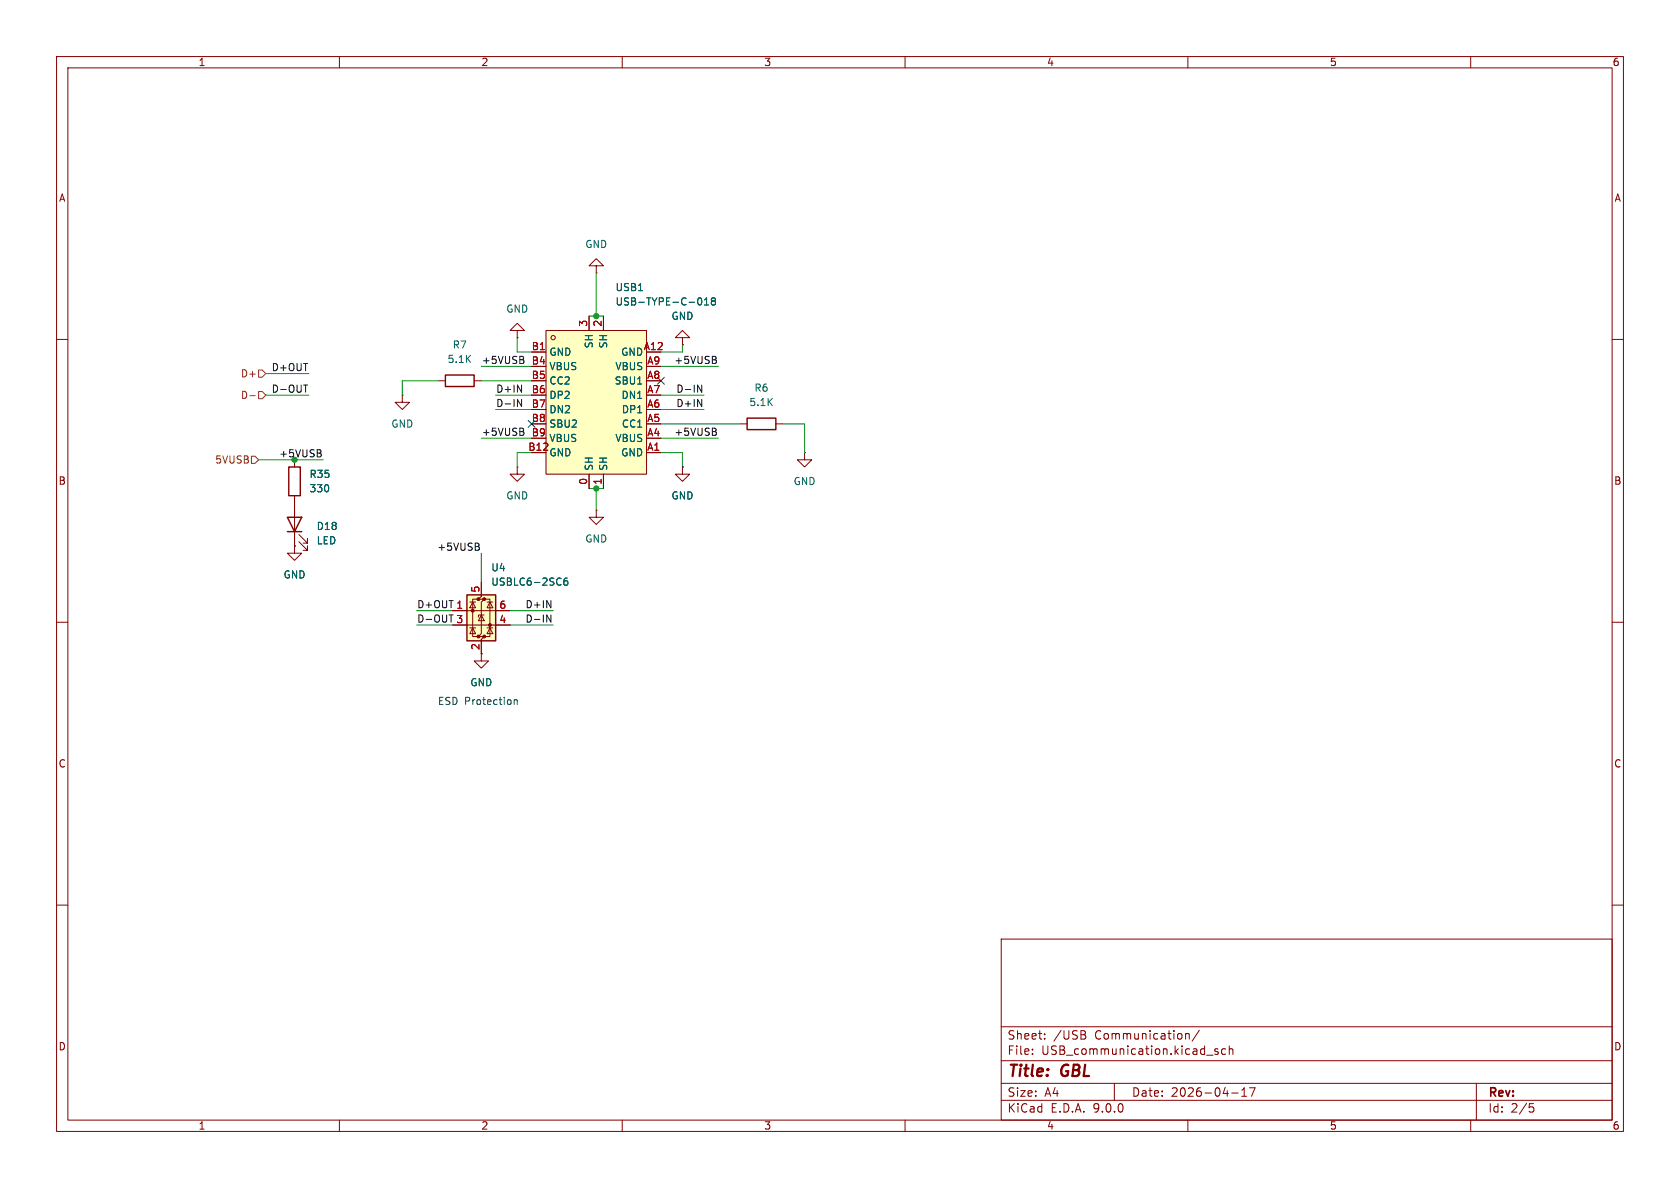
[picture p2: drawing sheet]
(kicad_sch
 (version 20250114)
 (generator "eeschema")
 (generator_version "9.0")
 (paper "A4")
 (title_block
  (title "GBL")
  (date "2026-04-17"))
 (lib_symbols
  (symbol "Device:LED"
   (pin_numbers (hide yes))
   (pin_names
    (offset 1.016) (hide yes)) (exclude_from_sim no) (in_bom yes) (on_board yes)
   (property "Reference" "D" (at 0 2.54 0) (effects (font (size 1.27 1.27))))
   (property "Value" "LED" (at 0 -2.54 0) (effects (font (size 1.27 1.27))))
   (property "Footprint" "" (at 0 0 0) (effects (font (size 1.27 1.27)) (hide yes)))
   (property "Datasheet" "~" (at 0 0 0) (effects (font (size 1.27 1.27)) (hide yes)))
   (property "Description" "Light emitting diode" (at 0 0 0) (effects (font (size 1.27 1.27)) (hide yes)))
   (property "Sim.Pins" "1=K 2=A" (at 0 0 0) (effects (font (size 1.27 1.27)) (hide yes)))
   (symbol "LED_0_1"
    (polyline (pts (xy -3.048 -0.762) (xy -4.572 -2.286) (xy -3.81 -2.286) (xy -4.572 -2.286) (xy -4.572 -1.524)) (stroke (width 0) (type default)) (fill (type none)))
    (polyline (pts (xy -1.778 -0.762) (xy -3.302 -2.286) (xy -2.54 -2.286) (xy -3.302 -2.286) (xy -3.302 -1.524)) (stroke (width 0) (type default)) (fill (type none)))
    (polyline (pts (xy -1.27 0) (xy 1.27 0)) (stroke (width 0) (type default)) (fill (type none)))
    (polyline (pts (xy -1.27 -1.27) (xy -1.27 1.27)) (stroke (width 0.254) (type default)) (fill (type none)))
    (polyline (pts (xy 1.27 -1.27) (xy 1.27 1.27) (xy -1.27 0) (xy 1.27 -1.27)) (stroke (width 0.254) (type default)) (fill (type none))))
   (symbol "LED_1_1"
    (pin passive line (at -3.81 0 0) (length 2.54) (name "K" (effects (font (size 1.27 1.27)))) (number "1" (effects (font (size 1.27 1.27)))))
    (pin passive line (at 3.81 0 180) (length 2.54) (name "A" (effects (font (size 1.27 1.27)))) (number "2" (effects (font (size 1.27 1.27))))))
   (embedded_fonts no))
  (symbol "Device:R"
   (pin_numbers (hide yes))
   (pin_names
    (offset 0)) (exclude_from_sim no) (in_bom yes) (on_board yes)
   (property "Reference" "R" (at 2.032 0 90) (effects (font (size 1.27 1.27))))
   (property "Value" "R" (at 0 0 90) (effects (font (size 1.27 1.27))))
   (property "Footprint" "" (at -1.778 0 90) (effects (font (size 1.27 1.27)) (hide yes)))
   (property "Datasheet" "~" (at 0 0 0) (effects (font (size 1.27 1.27)) (hide yes)))
   (property "Description" "Resistor" (at 0 0 0) (effects (font (size 1.27 1.27)) (hide yes)))
   (symbol "R_0_1"
    (rectangle (start -1.016 -2.54) (end 1.016 2.54) (stroke (width 0.254) (type default)) (fill (type none))))
   (symbol "R_1_1"
    (pin passive line (at 0 3.81 270) (length 1.27) (name "~" (effects (font (size 1.27 1.27)))) (number "1" (effects (font (size 1.27 1.27)))))
    (pin passive line (at 0 -3.81 90) (length 1.27) (name "~" (effects (font (size 1.27 1.27)))) (number "2" (effects (font (size 1.27 1.27))))))
   (embedded_fonts no))
  (symbol "Power_Protection:USBLC6-2SC6"
   (pin_names (hide yes)) (exclude_from_sim no) (in_bom yes) (on_board yes)
   (property "Reference" "U" (at 0.635 5.715 0) (effects (font (size 1.27 1.27)) (justify left)))
   (property "Value" "USBLC6-2SC6" (at 0.635 3.81 0) (effects (font (size 1.27 1.27)) (justify left)))
   (property "Footprint" "Package_TO_SOT_SMD:SOT-23-6" (at 1.27 -6.35 0) (effects (font (size 1.27 1.27)
    (italic yes)) (justify left) (hide yes)))
   (property "Datasheet" "https://www.st.com/resource/en/datasheet/usblc6-2.pdf" (at 1.27 -8.255 0) (effects (font (size 1.27 1.27)) (justify left) (hide yes)))
   (property "Description" "Very low capacitance ESD protection diode, 2 data-line, SOT-23-6" (at 0 0 0) (effects (font (size 1.27 1.27)) (hide yes)))
   (symbol "USBLC6-2SC6_0_0"
    (circle (center -1.524 0) (radius 0.0001) (stroke (width 0.508) (type default)) (fill (type none)))
    (circle (center -0.508 2.032) (radius 0.0001) (stroke (width 0.508) (type default)) (fill (type none)))
    (circle (center -0.508 -4.572) (radius 0.0001) (stroke (width 0.508) (type default)) (fill (type none)))
    (circle (center 0.508 2.032) (radius 0.0001) (stroke (width 0.508) (type default)) (fill (type none)))
    (circle (center 0.508 -4.572) (radius 0.0001) (stroke (width 0.508) (type default)) (fill (type none)))
    (circle (center 1.524 -2.54) (radius 0.0001) (stroke (width 0.508) (type default)) (fill (type none))))
   (symbol "USBLC6-2SC6_0_1"
    (polyline (pts (xy -2.54 0) (xy 2.54 0)) (stroke (width 0) (type default)) (fill (type none)))
    (polyline (pts (xy -2.54 -2.54) (xy 2.54 -2.54)) (stroke (width 0) (type default)) (fill (type none)))
    (polyline (pts (xy -2.032 0.508) (xy -1.016 0.508) (xy -1.524 1.524) (xy -2.032 0.508)) (stroke (width 0) (type default)) (fill (type none)))
    (polyline (pts (xy -2.032 -3.048) (xy -1.016 -3.048)) (stroke (width 0) (type default)) (fill (type none)))
    (polyline (pts (xy -1.016 1.524) (xy -2.032 1.524)) (stroke (width 0) (type default)) (fill (type none)))
    (polyline (pts (xy -1.016 -4.064) (xy -2.032 -4.064) (xy -1.524 -3.048) (xy -1.016 -4.064)) (stroke (width 0) (type default)) (fill (type none)))
    (polyline (pts (xy -0.508 -1.143) (xy -0.508 -0.762) (xy 0.508 -0.762)) (stroke (width 0) (type default)) (fill (type none)))
    (polyline (pts (xy 0 2.54) (xy -0.508 2.032) (xy 0.508 2.032) (xy 0 1.524) (xy 0 -4.064) (xy -0.508 -4.572) (xy 0.508 -4.572) (xy 0 -5.08)) (stroke (width 0) (type default)) (fill (type none)))
    (polyline (pts (xy 0.508 -1.778) (xy -0.508 -1.778) (xy 0 -0.762) (xy 0.508 -1.778)) (stroke (width 0) (type default)) (fill (type none)))
    (polyline (pts (xy 1.016 1.524) (xy 2.032 1.524)) (stroke (width 0) (type default)) (fill (type none)))
    (polyline (pts (xy 1.016 -3.048) (xy 2.032 -3.048)) (stroke (width 0) (type default)) (fill (type none)))
    (polyline (pts (xy 2.032 0.508) (xy 1.016 0.508) (xy 1.524 1.524) (xy 2.032 0.508)) (stroke (width 0) (type default)) (fill (type none)))
    (polyline (pts (xy 2.032 -4.064) (xy 1.016 -4.064) (xy 1.524 -3.048) (xy 2.032 -4.064)) (stroke (width 0) (type default)) (fill (type none))))
   (symbol "USBLC6-2SC6_1_1"
    (rectangle (start -2.54 2.794) (end 2.54 -5.334) (stroke (width 0.254) (type default)) (fill (type background)))
    (polyline (pts (xy -0.508 2.032) (xy -1.524 2.032) (xy -1.524 -4.572) (xy -0.508 -4.572)) (stroke (width 0) (type default)) (fill (type none)))
    (polyline (pts (xy 0.508 -4.572) (xy 1.524 -4.572) (xy 1.524 2.032) (xy 0.508 2.032)) (stroke (width 0) (type default)) (fill (type none)))
    (pin passive line (at -5.08 0 0) (length 2.54) (name "I/O1" (effects (font (size 1.27 1.27)))) (number "1" (effects (font (size 1.27 1.27)))))
    (pin passive line (at -5.08 -2.54 0) (length 2.54) (name "I/O2" (effects (font (size 1.27 1.27)))) (number "3" (effects (font (size 1.27 1.27)))))
    (pin passive line (at 0 5.08 270) (length 2.54) (name "VBUS" (effects (font (size 1.27 1.27)))) (number "5" (effects (font (size 1.27 1.27)))))
    (pin passive line (at 0 -7.62 90) (length 2.54) (name "GND" (effects (font (size 1.27 1.27)))) (number "2" (effects (font (size 1.27 1.27)))))
    (pin passive line (at 5.08 0 180) (length 2.54) (name "I/O1" (effects (font (size 1.27 1.27)))) (number "6" (effects (font (size 1.27 1.27)))))
    (pin passive line (at 5.08 -2.54 180) (length 2.54) (name "I/O2" (effects (font (size 1.27 1.27)))) (number "4" (effects (font (size 1.27 1.27))))))
   (embedded_fonts no))
  (symbol "easyeda2kicad:USB-TYPE-C-018" (exclude_from_sim no) (in_bom yes) (on_board yes)
   (property "Reference" "USB" (at 0 20.32 0) (effects (font (size 1.27 1.27))))
   (property "Value" "USB-TYPE-C-018" (at 0 -20.32 0) (effects (font (size 1.27 1.27))))
   (property "Footprint" "easyeda2kicad:USB-C_SMD-TYPE-C-31-M-12" (at 0 -22.86 0) (effects (font (size 1.27 1.27)) (hide yes)))
   (property "Datasheet" "https://www.lcsc.com/datasheet/C2927038.pdf" (at 0 -25.4 0) (effects (font (size 1.27 1.27)) (hide yes)))
   (property "Description" "" (at 0 0 0) (effects (font (size 1.27 1.27)) (hide yes)))
   (property "Manufacturer" "DEALON(德艺隆)" (at 0 -27.94 0) (effects (font (size 1.27 1.27)) (hide yes)))
   (property "MPN" "USB-TYPE-C-018" (at 0 -30.48 0) (effects (font (size 1.27 1.27)) (hide yes)))
   (property "LCSC Part" "C2927038" (at 0 -33.02 0) (effects (font (size 1.27 1.27)) (hide yes)))
   (symbol "USB-TYPE-C-018_0_1"
    (rectangle (start -8.89 12.7) (end 8.89 -12.7) (stroke (width 0) (type default)) (fill (type background)))
    (circle (center -7.62 11.43) (radius 0.38) (stroke (width 0) (type default)) (fill (type none)))
    (pin unspecified line (at -11.43 8.89 0) (length 2.54) (name "GND" (effects (font (size 1.27 1.27)))) (number "B1" (effects (font (size 1.27 1.27)))))
    (pin unspecified line (at -11.43 6.35 0) (length 2.54) (name "VBUS" (effects (font (size 1.27 1.27)))) (number "B4" (effects (font (size 1.27 1.27)))))
    (pin unspecified line (at -11.43 3.81 0) (length 2.54) (name "CC2" (effects (font (size 1.27 1.27)))) (number "B5" (effects (font (size 1.27 1.27)))))
    (pin unspecified line (at -11.43 1.27 0) (length 2.54) (name "DP2" (effects (font (size 1.27 1.27)))) (number "B6" (effects (font (size 1.27 1.27)))))
    (pin unspecified line (at -11.43 -1.27 0) (length 2.54) (name "DN2" (effects (font (size 1.27 1.27)))) (number "B7" (effects (font (size 1.27 1.27)))))
    (pin unspecified line (at -11.43 -3.81 0) (length 2.54) (name "SBU2" (effects (font (size 1.27 1.27)))) (number "B8" (effects (font (size 1.27 1.27)))))
    (pin unspecified line (at -11.43 -6.35 0) (length 2.54) (name "VBUS" (effects (font (size 1.27 1.27)))) (number "B9" (effects (font (size 1.27 1.27)))))
    (pin unspecified line (at -11.43 -8.89 0) (length 2.54) (name "GND" (effects (font (size 1.27 1.27)))) (number "B12" (effects (font (size 1.27 1.27)))))
    (pin unspecified line (at -1.27 15.24 270) (length 2.54) (name "SH" (effects (font (size 1.27 1.27)))) (number "3" (effects (font (size 1.27 1.27)))))
    (pin unspecified line (at -1.27 -15.24 90) (length 2.54) (name "SH" (effects (font (size 1.27 1.27)))) (number "0" (effects (font (size 1.27 1.27)))))
    (pin unspecified line (at 1.27 15.24 270) (length 2.54) (name "SH" (effects (font (size 1.27 1.27)))) (number "2" (effects (font (size 1.27 1.27)))))
    (pin unspecified line (at 1.27 -15.24 90) (length 2.54) (name "SH" (effects (font (size 1.27 1.27)))) (number "1" (effects (font (size 1.27 1.27)))))
    (pin unspecified line (at 11.43 8.89 180) (length 2.54) (name "GND" (effects (font (size 1.27 1.27)))) (number "A12" (effects (font (size 1.27 1.27)))))
    (pin unspecified line (at 11.43 6.35 180) (length 2.54) (name "VBUS" (effects (font (size 1.27 1.27)))) (number "A9" (effects (font (size 1.27 1.27)))))
    (pin unspecified line (at 11.43 3.81 180) (length 2.54) (name "SBU1" (effects (font (size 1.27 1.27)))) (number "A8" (effects (font (size 1.27 1.27)))))
    (pin unspecified line (at 11.43 1.27 180) (length 2.54) (name "DN1" (effects (font (size 1.27 1.27)))) (number "A7" (effects (font (size 1.27 1.27)))))
    (pin unspecified line (at 11.43 -1.27 180) (length 2.54) (name "DP1" (effects (font (size 1.27 1.27)))) (number "A6" (effects (font (size 1.27 1.27)))))
    (pin unspecified line (at 11.43 -3.81 180) (length 2.54) (name "CC1" (effects (font (size 1.27 1.27)))) (number "A5" (effects (font (size 1.27 1.27)))))
    (pin unspecified line (at 11.43 -6.35 180) (length 2.54) (name "VBUS" (effects (font (size 1.27 1.27)))) (number "A4" (effects (font (size 1.27 1.27)))))
    (pin unspecified line (at 11.43 -8.89 180) (length 2.54) (name "GND" (effects (font (size 1.27 1.27)))) (number "A1" (effects (font (size 1.27 1.27))))))
   (embedded_fonts no))
  (symbol "power:GND"
   (power)
   (pin_numbers (hide yes))
   (pin_names
    (offset 0) (hide yes)) (exclude_from_sim no) (in_bom yes) (on_board yes)
   (property "Reference" "#PWR" (at 0 -6.35 0) (effects (font (size 1.27 1.27)) (hide yes)))
   (property "Value" "GND" (at 0 -3.81 0) (effects (font (size 1.27 1.27))))
   (property "Footprint" "" (at 0 0 0) (effects (font (size 1.27 1.27)) (hide yes)))
   (property "Datasheet" "" (at 0 0 0) (effects (font (size 1.27 1.27)) (hide yes)))
   (property "Description" "Power symbol creates a global label with name \"GND\" , ground" (at 0 0 0) (effects (font (size 1.27 1.27)) (hide yes)))
   (symbol "GND_0_1"
    (polyline (pts (xy 0 0) (xy 0 -1.27) (xy 1.27 -1.27) (xy 0 -2.54) (xy -1.27 -1.27) (xy 0 -1.27)) (stroke (width 0) (type default)) (fill (type none))))
   (symbol "GND_1_1"
    (pin power_in line (at 0 0 270) (length 0) (name "~" (effects (font (size 1.27 1.27)))) (number "1" (effects (font (size 1.27 1.27))))))
   (embedded_fonts no)))
 (text "ESD Protection\n"
  (exclude_from_sim no)
  (at 84.582 124.206 0)
  (effects (font (size 1.27 1.27))))
 (junction
  (at 52.07 81.28)
  (diameter 0)
  (color 0 0 0 0))
 (junction
  (at 105.41 55.88)
  (diameter 0)
  (color 0 0 0 0))
 (junction
  (at 105.41 86.36)
  (diameter 0)
  (color 0 0 0 0))
 (no_connect
  (at 93.98 74.93))
 (no_connect
  (at 116.84 67.31))
 (wire
  (pts (xy 85.09 64.77) (xy 93.98 64.77))
  (stroke (width 0) (type default)))
 (wire
  (pts (xy 91.44 80.01) (xy 91.44 82.55))
  (stroke (width 0) (type default)))
 (wire
  (pts (xy 46.99 66.04) (xy 54.61 66.04))
  (stroke (width 0) (type default)))
 (wire
  (pts (xy 85.09 97.79) (xy 85.09 102.87))
  (stroke (width 0) (type default)))
 (wire
  (pts (xy 93.98 80.01) (xy 91.44 80.01))
  (stroke (width 0) (type default)))
 (wire
  (pts (xy 71.12 67.31) (xy 71.12 69.85))
  (stroke (width 0) (type default)))
 (wire
  (pts (xy 73.66 107.95) (xy 80.01 107.95))
  (stroke (width 0) (type default)))
 (wire
  (pts (xy 142.24 74.93) (xy 142.24 80.01))
  (stroke (width 0) (type default)))
 (wire
  (pts (xy 116.84 80.01) (xy 120.65 80.01))
  (stroke (width 0) (type default)))
 (wire
  (pts (xy 105.41 55.88) (xy 106.68 55.88))
  (stroke (width 0) (type default)))
 (wire
  (pts (xy 120.65 62.23) (xy 120.65 60.96))
  (stroke (width 0) (type default)))
 (wire
  (pts (xy 116.84 74.93) (xy 130.81 74.93))
  (stroke (width 0) (type default)))
 (wire
  (pts (xy 46.99 69.85) (xy 54.61 69.85))
  (stroke (width 0) (type default)))
 (wire
  (pts (xy 87.63 69.85) (xy 93.98 69.85))
  (stroke (width 0) (type default)))
 (wire
  (pts (xy 85.09 77.47) (xy 93.98 77.47))
  (stroke (width 0) (type default)))
 (wire
  (pts (xy 87.63 72.39) (xy 93.98 72.39))
  (stroke (width 0) (type default)))
 (wire
  (pts (xy 116.84 62.23) (xy 120.65 62.23))
  (stroke (width 0) (type default)))
 (wire
  (pts (xy 93.98 62.23) (xy 91.44 62.23))
  (stroke (width 0) (type default)))
 (wire
  (pts (xy 97.79 107.95) (xy 90.17 107.95))
  (stroke (width 0) (type default)))
 (wire
  (pts (xy 105.41 86.36) (xy 105.41 90.17))
  (stroke (width 0) (type default)))
 (wire
  (pts (xy 73.66 110.49) (xy 80.01 110.49))
  (stroke (width 0) (type default)))
 (wire
  (pts (xy 138.43 74.93) (xy 142.24 74.93))
  (stroke (width 0) (type default)))
 (wire
  (pts (xy 104.14 86.36) (xy 105.41 86.36))
  (stroke (width 0) (type default)))
 (wire
  (pts (xy 116.84 72.39) (xy 124.46 72.39))
  (stroke (width 0) (type default)))
 (wire
  (pts (xy 45.72 81.28) (xy 52.07 81.28))
  (stroke (width 0) (type default)))
 (wire
  (pts (xy 116.84 69.85) (xy 124.46 69.85))
  (stroke (width 0) (type default)))
 (wire
  (pts (xy 105.41 48.26) (xy 105.41 55.88))
  (stroke (width 0) (type default)))
 (wire
  (pts (xy 105.41 86.36) (xy 106.68 86.36))
  (stroke (width 0) (type default)))
 (wire
  (pts (xy 116.84 77.47) (xy 127 77.47))
  (stroke (width 0) (type default)))
 (wire
  (pts (xy 104.14 55.88) (xy 105.41 55.88))
  (stroke (width 0) (type default)))
 (wire
  (pts (xy 85.09 67.31) (xy 93.98 67.31))
  (stroke (width 0) (type default)))
 (wire
  (pts (xy 91.44 62.23) (xy 91.44 59.69))
  (stroke (width 0) (type default)))
 (wire
  (pts (xy 52.07 81.28) (xy 57.15 81.28))
  (stroke (width 0) (type default)))
 (wire
  (pts (xy 120.65 80.01) (xy 120.65 82.55))
  (stroke (width 0) (type default)))
 (wire
  (pts (xy 77.47 67.31) (xy 71.12 67.31))
  (stroke (width 0) (type default)))
 (wire
  (pts (xy 116.84 64.77) (xy 127 64.77))
  (stroke (width 0) (type default)))
 (wire
  (pts (xy 97.79 110.49) (xy 90.17 110.49))
  (stroke (width 0) (type default)))
 (label "D+OUT"
  (at 54.61 66.04 180)
  (effects (font (size 1.27 1.27)) (justify right bottom)))
 (label "D-IN"
  (at 97.79 110.49 180)
  (effects (font (size 1.27 1.27)) (justify right bottom)))
 (label "+5VUSB"
  (at 85.09 64.77 0)
  (effects (font (size 1.27 1.27)) (justify left bottom)))
 (label "D+IN"
  (at 124.46 72.39 180)
  (effects (font (size 1.27 1.27)) (justify right bottom)))
 (label "D+OUT"
  (at 73.66 107.95 0)
  (effects (font (size 1.27 1.27)) (justify left bottom)))
 (label "D-OUT"
  (at 54.61 69.85 180)
  (effects (font (size 1.27 1.27)) (justify right bottom)))
 (label "+5VUSB"
  (at 85.09 97.79 180)
  (effects (font (size 1.27 1.27)) (justify right bottom)))
 (label "+5VUSB"
  (at 57.15 81.28 180)
  (effects (font (size 1.27 1.27)) (justify right bottom)))
 (label "D-IN"
  (at 124.46 69.85 180)
  (effects (font (size 1.27 1.27)) (justify right bottom)))
 (label "+5VUSB"
  (at 127 77.47 180)
  (effects (font (size 1.27 1.27)) (justify right bottom)))
 (label "+5VUSB"
  (at 127 64.77 180)
  (effects (font (size 1.27 1.27)) (justify right bottom)))
 (label "D+IN"
  (at 87.63 69.85 0)
  (effects (font (size 1.27 1.27)) (justify left bottom)))
 (label "D+IN"
  (at 97.79 107.95 180)
  (effects (font (size 1.27 1.27)) (justify right bottom)))
 (label "+5VUSB"
  (at 85.09 77.47 0)
  (effects (font (size 1.27 1.27)) (justify left bottom)))
 (label "D-OUT"
  (at 73.66 110.49 0)
  (effects (font (size 1.27 1.27)) (justify left bottom)))
 (label "D-IN"
  (at 87.63 72.39 0)
  (effects (font (size 1.27 1.27)) (justify left bottom)))
 (hierarchical_label "D-"
  (shape input)
  (at 46.99 69.85 180)
  (effects (font (size 1.27 1.27)) (justify right)))
 (hierarchical_label "D+"
  (shape input)
  (at 46.99 66.04 180)
  (effects (font (size 1.27 1.27)) (justify right)))
 (hierarchical_label "5VUSB"
  (shape input)
  (at 45.72 81.28 180)
  (effects (font (size 1.27 1.27)) (justify right)))
 (symbol
  (lib_id "power:GND")
  (at 91.44 82.55 0)
  (unit 1)
  (exclude_from_sim no)
  (in_bom yes)
  (on_board yes)
  (dnp no)
  (fields_autoplaced yes)
  (property "Reference" "#PWR024" (at 91.44 88.9 0) (effects (font (size 1.27 1.27)) (hide yes)))
  (property "Value" "GND" (at 91.44 87.63 0) (effects (font (size 1.27 1.27))))
  (property "Footprint" "" (at 91.44 82.55 0) (effects (font (size 1.27 1.27)) (hide yes)))
  (property "Datasheet" "" (at 91.44 82.55 0) (effects (font (size 1.27 1.27)) (hide yes)))
  (property "Description" "Power symbol creates a global label with name \"GND\" , ground" (at 91.44 82.55 0) (effects (font (size 1.27 1.27)) (hide yes)))
  (pin "1"))
 (symbol
  (lib_id "Device:R")
  (at 134.62 74.93 90)
  (unit 1)
  (exclude_from_sim no)
  (in_bom yes)
  (on_board yes)
  (dnp no)
  (fields_autoplaced yes)
  (property "Reference" "R6" (at 134.62 68.58 90) (effects (font (size 1.27 1.27))))
  (property "Value" "5.1K" (at 134.62 71.12 90) (effects (font (size 1.27 1.27))))
  (property "Footprint" "Resistor_SMD:R_0603_1608Metric" (at 134.62 76.708 90) (effects (font (size 1.27 1.27)) (hide yes)))
  (property "Datasheet" "~" (at 134.62 74.93 0) (effects (font (size 1.27 1.27)) (hide yes)))
  (property "Description" "Resistor" (at 134.62 74.93 0) (effects (font (size 1.27 1.27)) (hide yes)))
  (property "LCSC Part" "C23186" (at 134.62 74.93 0) (effects (font (size 1.27 1.27)) (hide yes)))
  (property "Sim.Device" "" (at 134.62 74.93 0) (effects (font (size 1.27 1.27))))
  (property "Sim.Type" "" (at 134.62 74.93 0) (effects (font (size 1.27 1.27))))
  (pin "1")
  (pin "2"))
 (symbol
  (lib_id "Device:LED")
  (at 52.07 92.71 90)
  (unit 1)
  (exclude_from_sim no)
  (in_bom yes)
  (on_board yes)
  (dnp no)
  (fields_autoplaced yes)
  (property "Reference" "D18" (at 55.88 93.0274 90) (effects (font (size 1.27 1.27)) (justify right)))
  (property "Value" "LED" (at 55.88 95.5674 90) (effects (font (size 1.27 1.27)) (justify right)))
  (property "Footprint" "LED_SMD:LED_0805_2012Metric_Pad1.15x1.40mm_HandSolder" (at 52.07 92.71 0) (effects (font (size 1.27 1.27)) (hide yes)))
  (property "Datasheet" "~" (at 52.07 92.71 0) (effects (font (size 1.27 1.27)) (hide yes)))
  (property "Description" "Light emitting diode" (at 52.07 92.71 0) (effects (font (size 1.27 1.27)) (hide yes)))
  (property "Sim.Pins" "1=K 2=A" (at 52.07 92.71 0) (effects (font (size 1.27 1.27)) (hide yes)))
  (property "LCSC Part" "C2293" (at 52.07 92.71 0) (effects (font (size 1.27 1.27)) (hide yes)))
  (property "Sim.Device" "" (at 52.07 92.71 0) (effects (font (size 1.27 1.27))))
  (property "Sim.Type" "" (at 52.07 92.71 0) (effects (font (size 1.27 1.27))))
  (pin "1")
  (pin "2"))
 (symbol
  (lib_id "power:GND")
  (at 52.07 96.52 0)
  (unit 1)
  (exclude_from_sim no)
  (in_bom yes)
  (on_board yes)
  (dnp no)
  (fields_autoplaced yes)
  (property "Reference" "#PWR064" (at 52.07 102.87 0) (effects (font (size 1.27 1.27)) (hide yes)))
  (property "Value" "GND" (at 52.07 101.6 0) (effects (font (size 1.27 1.27))))
  (property "Footprint" "" (at 52.07 96.52 0) (effects (font (size 1.27 1.27)) (hide yes)))
  (property "Datasheet" "" (at 52.07 96.52 0) (effects (font (size 1.27 1.27)) (hide yes)))
  (property "Description" "Power symbol creates a global label with name \"GND\" , ground" (at 52.07 96.52 0) (effects (font (size 1.27 1.27)) (hide yes)))
  (pin "1"))
 (symbol
  (lib_id "Device:R")
  (at 52.07 85.09 0)
  (unit 1)
  (exclude_from_sim no)
  (in_bom yes)
  (on_board yes)
  (dnp no)
  (fields_autoplaced yes)
  (property "Reference" "R35" (at 54.61 83.8199 0) (effects (font (size 1.27 1.27)) (justify left)))
  (property "Value" "330" (at 54.61 86.3599 0) (effects (font (size 1.27 1.27)) (justify left)))
  (property "Footprint" "Resistor_SMD:R_0402_1005Metric" (at 50.292 85.09 90) (effects (font (size 1.27 1.27)) (hide yes)))
  (property "Datasheet" "~" (at 52.07 85.09 0) (effects (font (size 1.27 1.27)) (hide yes)))
  (property "Description" "Resistor" (at 52.07 85.09 0) (effects (font (size 1.27 1.27)) (hide yes)))
  (property "LCSC Part" "C174156" (at 52.07 85.09 0) (effects (font (size 1.27 1.27)) (hide yes)))
  (property "Sim.Device" "" (at 52.07 85.09 0) (effects (font (size 1.27 1.27))))
  (property "Sim.Type" "" (at 52.07 85.09 0) (effects (font (size 1.27 1.27))))
  (pin "2")
  (pin "1"))
 (symbol
  (lib_id "power:GND")
  (at 142.24 80.01 0)
  (unit 1)
  (exclude_from_sim no)
  (in_bom yes)
  (on_board yes)
  (dnp no)
  (fields_autoplaced yes)
  (property "Reference" "#PWR029" (at 142.24 86.36 0) (effects (font (size 1.27 1.27)) (hide yes)))
  (property "Value" "GND" (at 142.24 85.09 0) (effects (font (size 1.27 1.27))))
  (property "Footprint" "" (at 142.24 80.01 0) (effects (font (size 1.27 1.27)) (hide yes)))
  (property "Datasheet" "" (at 142.24 80.01 0) (effects (font (size 1.27 1.27)) (hide yes)))
  (property "Description" "Power symbol creates a global label with name \"GND\" , ground" (at 142.24 80.01 0) (effects (font (size 1.27 1.27)) (hide yes)))
  (pin "1"))
 (symbol
  (lib_id "Power_Protection:USBLC6-2SC6")
  (at 85.09 107.95 0)
  (unit 1)
  (exclude_from_sim no)
  (in_bom yes)
  (on_board yes)
  (dnp no)
  (property "Reference" "U4" (at 86.7411 100.33 0) (effects (font (size 1.27 1.27)) (justify left)))
  (property "Value" "USBLC6-2SC6" (at 86.7411 102.87 0) (effects (font (size 1.27 1.27)) (justify left)))
  (property "Footprint" "Package_TO_SOT_SMD:SOT-23-6" (at 86.36 114.3 0) (effects (font (size 1.27 1.27)
    (italic yes)) (justify left) (hide yes)))
  (property "Datasheet" "https://www.st.com/resource/en/datasheet/usblc6-2.pdf" (at 86.36 116.205 0) (effects (font (size 1.27 1.27)) (justify left) (hide yes)))
  (property "Description" "Very low capacitance ESD protection diode, 2 data-line, SOT-23-6" (at 85.09 107.95 0) (effects (font (size 1.27 1.27)) (hide yes)))
  (property "LCSC Part" "C7519" (at 85.09 107.95 0) (effects (font (size 1.27 1.27)) (hide yes)))
  (property "Sim.Type" "" (at 85.09 107.95 0) (effects (font (size 1.27 1.27))))
  (pin "2")
  (pin "6")
  (pin "4")
  (pin "5")
  (pin "1")
  (pin "3"))
 (symbol
  (lib_id "power:GND")
  (at 105.41 48.26 180)
  (unit 1)
  (exclude_from_sim no)
  (in_bom yes)
  (on_board yes)
  (dnp no)
  (fields_autoplaced yes)
  (property "Reference" "#PWR022" (at 105.41 41.91 0) (effects (font (size 1.27 1.27)) (hide yes)))
  (property "Value" "GND" (at 105.41 43.18 0) (effects (font (size 1.27 1.27))))
  (property "Footprint" "" (at 105.41 48.26 0) (effects (font (size 1.27 1.27)) (hide yes)))
  (property "Datasheet" "" (at 105.41 48.26 0) (effects (font (size 1.27 1.27)) (hide yes)))
  (property "Description" "Power symbol creates a global label with name \"GND\" , ground" (at 105.41 48.26 0) (effects (font (size 1.27 1.27)) (hide yes)))
  (pin "1"))
 (symbol
  (lib_id "power:GND")
  (at 120.65 60.96 180)
  (unit 1)
  (exclude_from_sim no)
  (in_bom yes)
  (on_board yes)
  (dnp no)
  (fields_autoplaced yes)
  (property "Reference" "#PWR026" (at 120.65 54.61 0) (effects (font (size 1.27 1.27)) (hide yes)))
  (property "Value" "GND" (at 120.65 55.88 0) (effects (font (size 1.27 1.27))))
  (property "Footprint" "" (at 120.65 60.96 0) (effects (font (size 1.27 1.27)) (hide yes)))
  (property "Datasheet" "" (at 120.65 60.96 0) (effects (font (size 1.27 1.27)) (hide yes)))
  (property "Description" "Power symbol creates a global label with name \"GND\" , ground" (at 120.65 60.96 0) (effects (font (size 1.27 1.27)) (hide yes)))
  (pin "1"))
 (symbol
  (lib_id "Device:R")
  (at 81.28 67.31 90)
  (unit 1)
  (exclude_from_sim no)
  (in_bom yes)
  (on_board yes)
  (dnp no)
  (fields_autoplaced yes)
  (property "Reference" "R7" (at 81.28 60.96 90) (effects (font (size 1.27 1.27))))
  (property "Value" "5.1K" (at 81.28 63.5 90) (effects (font (size 1.27 1.27))))
  (property "Footprint" "Resistor_SMD:R_0603_1608Metric" (at 81.28 69.088 90) (effects (font (size 1.27 1.27)) (hide yes)))
  (property "Datasheet" "~" (at 81.28 67.31 0) (effects (font (size 1.27 1.27)) (hide yes)))
  (property "Description" "Resistor" (at 81.28 67.31 0) (effects (font (size 1.27 1.27)) (hide yes)))
  (property "LCSC Part" "C23186" (at 81.28 67.31 0) (effects (font (size 1.27 1.27)) (hide yes)))
  (property "Sim.Device" "" (at 81.28 67.31 0) (effects (font (size 1.27 1.27))))
  (property "Sim.Type" "" (at 81.28 67.31 0) (effects (font (size 1.27 1.27))))
  (pin "1")
  (pin "2"))
 (symbol
  (lib_id "power:GND")
  (at 120.65 82.55 0)
  (unit 1)
  (exclude_from_sim no)
  (in_bom yes)
  (on_board yes)
  (dnp no)
  (fields_autoplaced yes)
  (property "Reference" "#PWR027" (at 120.65 88.9 0) (effects (font (size 1.27 1.27)) (hide yes)))
  (property "Value" "GND" (at 120.65 87.63 0) (effects (font (size 1.27 1.27))))
  (property "Footprint" "" (at 120.65 82.55 0) (effects (font (size 1.27 1.27)) (hide yes)))
  (property "Datasheet" "" (at 120.65 82.55 0) (effects (font (size 1.27 1.27)) (hide yes)))
  (property "Description" "Power symbol creates a global label with name \"GND\" , ground" (at 120.65 82.55 0) (effects (font (size 1.27 1.27)) (hide yes)))
  (pin "1"))
 (symbol
  (lib_id "easyeda2kicad:USB-TYPE-C-018")
  (at 105.41 71.12 0)
  (unit 1)
  (exclude_from_sim no)
  (in_bom yes)
  (on_board yes)
  (dnp no)
  (property "Reference" "USB1" (at 108.712 50.8 0) (effects (font (size 1.27 1.27)) (justify left)))
  (property "Value" "USB-TYPE-C-018" (at 108.712 53.34 0) (effects (font (size 1.27 1.27)) (justify left)))
  (property "Footprint" "easyeda2kicad:USB-C_SMD-TYPE-C-31-M-12" (at 105.41 93.98 0) (effects (font (size 1.27 1.27)) (hide yes)))
  (property "Datasheet" "https://www.lcsc.com/datasheet/C2927038.pdf" (at 105.41 96.52 0) (effects (font (size 1.27 1.27)) (hide yes)))
  (property "Description" "" (at 105.41 71.12 0) (effects (font (size 1.27 1.27)) (hide yes)))
  (property "Manufacturer" "DEALON(德艺隆)" (at 105.41 99.06 0) (effects (font (size 1.27 1.27)) (hide yes)))
  (property "MPN" "USB-TYPE-C-018" (at 105.41 101.6 0) (effects (font (size 1.27 1.27)) (hide yes)))
  (property "LCSC Part" "C2927038" (at 105.41 104.14 0) (effects (font (size 1.27 1.27)) (hide yes)))
  (property "Sim.Device" "" (at 105.41 71.12 0) (effects (font (size 1.27 1.27))))
  (property "Sim.Type" "" (at 105.41 71.12 0) (effects (font (size 1.27 1.27))))
  (pin "B5")
  (pin "B8")
  (pin "A9")
  (pin "B6")
  (pin "B9")
  (pin "B1")
  (pin "B7")
  (pin "B12")
  (pin "2")
  (pin "A12")
  (pin "A7")
  (pin "A4")
  (pin "3")
  (pin "1")
  (pin "A8")
  (pin "B4")
  (pin "A6")
  (pin "A5")
  (pin "0")
  (pin "A1"))
 (symbol
  (lib_id "power:GND")
  (at 91.44 59.69 180)
  (unit 1)
  (exclude_from_sim no)
  (in_bom yes)
  (on_board yes)
  (dnp no)
  (fields_autoplaced yes)
  (property "Reference" "#PWR025" (at 91.44 53.34 0) (effects (font (size 1.27 1.27)) (hide yes)))
  (property "Value" "GND" (at 91.44 54.61 0) (effects (font (size 1.27 1.27))))
  (property "Footprint" "" (at 91.44 59.69 0) (effects (font (size 1.27 1.27)) (hide yes)))
  (property "Datasheet" "" (at 91.44 59.69 0) (effects (font (size 1.27 1.27)) (hide yes)))
  (property "Description" "Power symbol creates a global label with name \"GND\" , ground" (at 91.44 59.69 0) (effects (font (size 1.27 1.27)) (hide yes)))
  (pin "1"))
 (symbol
  (lib_id "power:GND")
  (at 71.12 69.85 0)
  (unit 1)
  (exclude_from_sim no)
  (in_bom yes)
  (on_board yes)
  (dnp no)
  (fields_autoplaced yes)
  (property "Reference" "#PWR028" (at 71.12 76.2 0) (effects (font (size 1.27 1.27)) (hide yes)))
  (property "Value" "GND" (at 71.12 74.93 0) (effects (font (size 1.27 1.27))))
  (property "Footprint" "" (at 71.12 69.85 0) (effects (font (size 1.27 1.27)) (hide yes)))
  (property "Datasheet" "" (at 71.12 69.85 0) (effects (font (size 1.27 1.27)) (hide yes)))
  (property "Description" "Power symbol creates a global label with name \"GND\" , ground" (at 71.12 69.85 0) (effects (font (size 1.27 1.27)) (hide yes)))
  (pin "1"))
 (symbol
  (lib_id "power:GND")
  (at 105.41 90.17 0)
  (unit 1)
  (exclude_from_sim no)
  (in_bom yes)
  (on_board yes)
  (dnp no)
  (fields_autoplaced yes)
  (property "Reference" "#PWR023" (at 105.41 96.52 0) (effects (font (size 1.27 1.27)) (hide yes)))
  (property "Value" "GND" (at 105.41 95.25 0) (effects (font (size 1.27 1.27))))
  (property "Footprint" "" (at 105.41 90.17 0) (effects (font (size 1.27 1.27)) (hide yes)))
  (property "Datasheet" "" (at 105.41 90.17 0) (effects (font (size 1.27 1.27)) (hide yes)))
  (property "Description" "Power symbol creates a global label with name \"GND\" , ground" (at 105.41 90.17 0) (effects (font (size 1.27 1.27)) (hide yes)))
  (pin "1"))
 (symbol
  (lib_id "power:GND")
  (at 85.09 115.57 0)
  (unit 1)
  (exclude_from_sim no)
  (in_bom yes)
  (on_board yes)
  (dnp no)
  (fields_autoplaced yes)
  (property "Reference" "#PWR032" (at 85.09 121.92 0) (effects (font (size 1.27 1.27)) (hide yes)))
  (property "Value" "GND" (at 85.09 120.65 0) (effects (font (size 1.27 1.27))))
  (property "Footprint" "" (at 85.09 115.57 0) (effects (font (size 1.27 1.27)) (hide yes)))
  (property "Datasheet" "" (at 85.09 115.57 0) (effects (font (size 1.27 1.27)) (hide yes)))
  (property "Description" "Power symbol creates a global label with name \"GND\" , ground" (at 85.09 115.57 0) (effects (font (size 1.27 1.27)) (hide yes)))
  (pin "1")))
